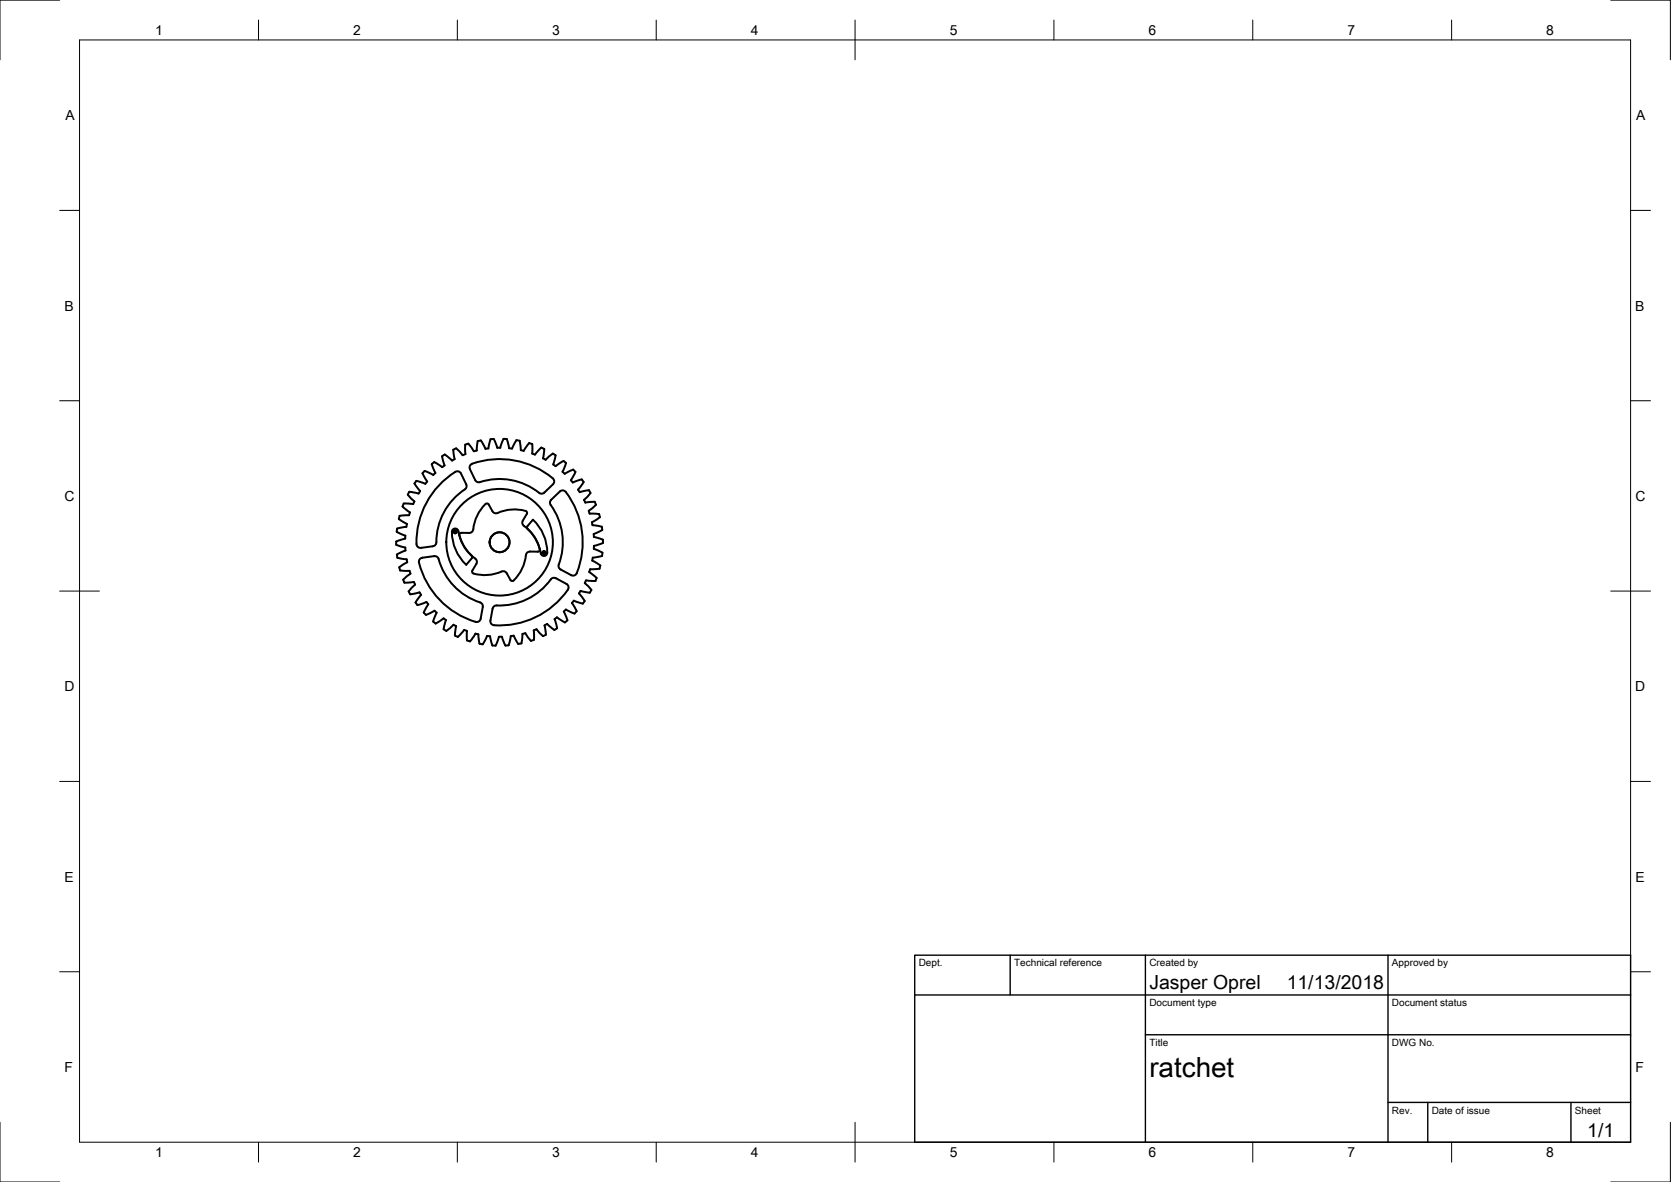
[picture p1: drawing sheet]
<svg xmlns="http://www.w3.org/2000/svg" width="420mm" height="297mm" viewBox="0 0 420 297" stroke-linecap="round" stroke-linejoin="round" font-family="sans-serif">
<!-- layer: Visible -->
<g fill="none" stroke="#000" stroke-width=".5">
<path d="M118.3 116.9a19.1 19.1 0 0 1 13.1-.7 17.5 17.5 0 0 1 7.9 4.5l-.1 .8-2.3 2.3a1 1 0 0 1-1.4 .1 16.2 16.2 0 0 0-15.2-2.7l-.8-.6-1.3-2.7-.1-.5zM131.7 113.3l1.3-1.9 .8 .2v2.4l.7 .2 1.6-1.7 .7 .3-.3 2.4 .7 .3 1.8-1.5 .2 .1 .5 .3-.6 2.3 .6 .5M131.7 113.3l-.7-.2-.3-2.3a.88 .88 0 0 0-1.4 .7l-.2 .4a.74 .74 0 0 1-1.1 .7l-.6-2.3a.88 .88 0 0 0-1.2 .9l-.2 .5a.74 .74 0 0 1-1 .8l-.8-2.2a.88 .88 0 0 0-1.1 1l-.2 .5a.74 .74 0 0 1-.8 1l-1.2-2.1a.88 .88 0 0 0-.9 1.2l-.1 .5a.74 .74 0 0 1-.8 1l-1.3-1.9a.88 .88 0 0 0-.9 1.3l.1 .5a.74 .74 0 0 1-.7 1.1l-1.6-1.7a.88 .88 0 0 0-.6 1.3v.5a.74 .74 0 0 1-.4 1.2l-1.9-1.5a.88 .88 0 0 0-.4 1.5l.1 .5a.74 .74 0 0 1-.3 1.2l-2-1.3a.88 .88 0 0 0-.3 1.5l.2 .5a.74 .74 0 0 1-.2 1.3l-2.1-1.1a.88 .88 0 0 0-.1 1.6l.2 .4a.74 .74 0 0 1 .1 1.3l-2.3-.8a.88 .88 0 0 0 .1 1.6l.3 .4a.74 .74 0 0 1 .2 1.2l-2.4-.4-.4 .7M139.7 117.2l2-1.4 .2 .2 .4 .3-.9 2.3a.83 .83 0 0 0 1.5 0l1.2-.6 .6 .6-1.2 2.1a.83 .83 0 0 0 1.5 .2l1.3-.4 .5 .6-1.4 2a.83 .83 0 0 0 1.3 .3l1.4-.2 .4 .7-1.6 1.7a.83 .83 0 0 0 1.3 .6l1.3-.1 .4 .8-1.9 1.5a.83 .83 0 0 0 1.3 .7l1.3 .1 .2 .8-2 1.2a.83 .83 0 0 0 1.2 .9l1.3 .3 .1 .8-2.1 1a.83 .83 0 0 0 1 1l1.3 .4v.8l-2.3 .8a.83 .83 0 0 0 1 1.1l1.2 .6-.1 .8-2.4 .4a.83 .83 0 0 0 .8 1.3l1.2 .7-.2 .8-2.4 .2-.2 .7 1.8 1.4-.3 .8-2.4-.1-.3 .6 1.7 1.7-.1 .3-.3 .5-2.3-.5a.83 .83 0 0 0 .2 1.4l.8 1.1-.5 .7-2.2-.7a.83 .83 0 0 0 .1 1.4l.6 1.2-.6 .6-2.1-1a.83 .83 0 0 0-.1 1.4l.5 1.3-.6 .5-2.1-1.3a.83 .83 0 0 0-.2 1.4l.3 1.4-.7 .4-1.8-1.5a.83 .83 0 0 0-.5 1.4l.2 1.3-.8 .4-1.6-1.8a.83 .83 0 0 0-.6 1.3v1.4l-.8 .3-1.4-2a.83 .83 0 0 0-.8 1.2l-.2 1.4-.8 .1-1.1-2a.83 .83 0 0 0-.9 1.1l-.4 1.3h-.8l-.9-2.2a.83 .83 0 0 0-1 1l-.6 1.2h-.8l-.6-2.3a.83 .83 0 0 0-1.1 .8l-.7 1.2-.8-.1-.3-2.4-.7-.2-1.4 2-.8-.3v-2.3l-.7-.3-1.6 1.8-.2-.2-.5-.2 .3-2.3M101.9 134.6v.8l-2.3 .7a.88 .88 0 0 0 1 1.2l.5 .1a.74 .74 0 0 1 .9 .9l-2.2 1.1a.88 .88 0 0 0 1.1 1l.5 .1a.74 .74 0 0 1 1 .8l-2 1.3a.88 .88 0 0 0 1.2 .9h.5a.74 .74 0 0 1 1.1 .7l-1.8 1.5a.88 .88 0 0 0 1.3 .7h.5a.74 .74 0 0 1 1.2 .5l-1.7 1.7a.88 .88 0 0 0 1.5 .6l.5-.1a.74 .74 0 0 1 1.2 .4l-1.4 1.9a.88 .88 0 0 0 1.4 .4l.5-.2a.74 .74 0 0 1 1.3 .3l-1.2 2a.88 .88 0 0 0 1.5 .2l.5-.2a.74 .74 0 0 1 1.3 .1l-.9 2.2M102.5 124.3l1.7 1.7-.3 .7-2.4-.2-.1 .3-.2 .5 1.9 1.5-.2 .7-2.4 .1a.88 .88 0 0 0 .6 1.4l.5 .3a.74 .74 0 0 1 .6 1.1l-2.4 .4a.88 .88 0 0 0 .9 1.3l1.2 .5M111.1 121.3l2.2-1.9 1.7-1 .8 .4 1.4 2.9a1 1 0 0 1-.3 1.3 16.2 16.2 0 0 0-7.2 13.6l-.8 .7-3 .4-.6-.1-.4-.4a19.1 19.1 0 0 1 3.4-12.7zM113.9 133.1a.82 .82 0 0 1 .8-.2 .82 .82 0 0 1 .6 .6 11 11 0 0 0 3.4 6.3l-.1 .5-1.4 1.6a11 11 0 0 1-3.5-8.6zM122.1 126.7l.3-.2 .4 .2 1 1.8a1 1 0 0 0 1.3 .4 9.7 9.7 0 0 1 7.3-.3l.1 .5-1 1.7a1 1 0 0 0 .2 1.4 9.7 9.7 0 0 1 4 6.1l-.5 .3h-2a1 1 0 0 0-1 .9 9.7 9.7 0 0 1-3.3 6.5l-.5-.2-1-1.8a1 1 0 0 0-1.3-.4 9.7 9.7 0 0 1-7.3 .4v-.6l1-1.7a1 1 0 0 0-.3-1.3 9.7 9.7 0 0 1-4-6.2l.5-.3h2a1 1 0 0 0 1-.9 10.4 10.4 0 0 1 3.1-6.3zM134 130.6a11 11 0 0 1 3.5 8.6 .82 .82 0 0 1-.8 .5 .82 .82 0 0 1-.7-.7 11 11 0 0 0-3.5-6.3l.1-.5zM138.6 125.6l2.4-2.3h.8a19.1 19.1 0 0 1 4.7 12.3 17.5 17.5 0 0 1-1.8 8.9l-.8 .1-2.9-1.5a1 1 0 0 1-.5-1.2 16.2 16.2 0 0 0-2.2-15.3zM105.7 140.4l.5-.2 3-.4a1 1 0 0 1 1.1 .7 16.2 16.2 0 0 0 10.7 11.1l.4 .9-.5 3-.3 .5-.5 .3a19.1 19.1 0 0 1-11-7.2 17.5 17.5 0 0 1-3.7-8.3z"/>
<path d="M108.9 156.2a.88 .88 0 0 0 1.5 0l.4-.3a.74 .74 0 0 1 1.3-.1l-.6 2.3 .7 .5 1.8-1.6 .7 .4M124.2 152.4l.3-.2a16.5 16.5 0 0 0 14.3-6.8l.6-.2 .4 .1 2.6 1.4 .4 .4 .2 .6a19.1 19.1 0 0 1-10.3 8.2 17.5 17.5 0 0 1-9 1l-.3-.4-.1-.6 .6-2.9z"/>
<circle cx="114.5" cy="133.6" r=".38"/>
<circle cx="125.6" cy="136.3" r="2.5"/>
<circle cx="125.6" cy="136.3" r="13.4"/>
<circle cx="136.8" cy="138.9" r=".38"/>
</g>
<!-- layer: Border -->
<g fill="none" stroke="#000" stroke-width=".25">
<path d="M15 0h-15v15M20 10h390v277h-390zM65 5v5M115 5v5M165 5v5M215 5v10M265 5v5M315 5v5M365 5v5M405 0h15v15M15 52.9h5M410 52.9h5"/>
<path d="M15 100.7h5M410 100.7h5M15 148.5h10M405 148.5h10M15 196.4h5M410 196.4h5M15 244.2h5M410 244.2h5M0 282v15h15M65 287v5M115 287v5M165 287v5"/>
<path d="M215 282v10M265 287v5M315 287v5M365 287v5M420 282v15h-15"/>
</g>
<!-- layer: TitleBlock -->
<path d="M230 240h180v47h-180zM230 250h180M254 240v10M288 240v47M349 240v47M288 260h122M349 277h61M359 277v10M395 277v10" fill="none" stroke="#000" stroke-width=".35"/>
<text font-size="7" x="289" y="270.5">ratchet</text>
<g font-size="4.9">
<text x="289" y="248.5">Jasper Oprel</text>
<text x="323.5" y="248.5">11/13/2018</text>
<text x="399.1" y="285.6">1/1</text>
</g>
<g font-size="3.5">
<text x="39" y="8.8">1</text>
<text x="88.8" y="8.8">2</text>
<text x="138.8" y="8.8">3</text>
<text x="188.7" y="8.8">4</text>
<text x="238.8" y="8.8">5</text>
<text x="288.7" y="8.8">6</text>
<text x="338.8" y="8.8">7</text>
<text x="388.8" y="8.8">8</text>
<text x="16.4" y="30.2">A</text>
<text x="411.4" y="30.2">A</text>
<text x="16.2" y="78">B</text>
<text x="411.2" y="78">B</text>
<text x="16.2" y="125.9">C</text>
<text x="411.2" y="125.9">C</text>
<text x="16.2" y="173.7">D</text>
<text x="411.2" y="173.7">D</text>
<text x="16.2" y="221.5">E</text>
<text x="411.2" y="221.5">E</text>
<text x="16.2" y="269.4">F</text>
<text x="411.2" y="269.4">F</text>
<text x="39" y="290.8">1</text>
<text x="88.8" y="290.8">2</text>
<text x="138.8" y="290.8">3</text>
<text x="188.7" y="290.8">4</text>
<text x="238.8" y="290.8">5</text>
<text x="288.7" y="290.8">6</text>
<text x="338.8" y="290.8">7</text>
<text x="388.8" y="290.8">8</text>
</g>
<g font-size="2.5">
<text x="231" y="242.8">Dept.</text>
<text x="255" y="242.8">Technical reference</text>
<text x="289" y="242.8">Created by</text>
<text x="350" y="242.8">Approved by</text>
<text x="289" y="252.8">Document type</text>
<text x="350" y="252.8">Document status</text>
<text x="289" y="262.8">Title</text>
<text x="350" y="262.8">DWG No.</text>
<text x="350" y="279.8">Rev.</text>
<text x="360" y="279.8">Date of issue</text>
<text x="396" y="279.8">Sheet</text>
</g>
</svg>
